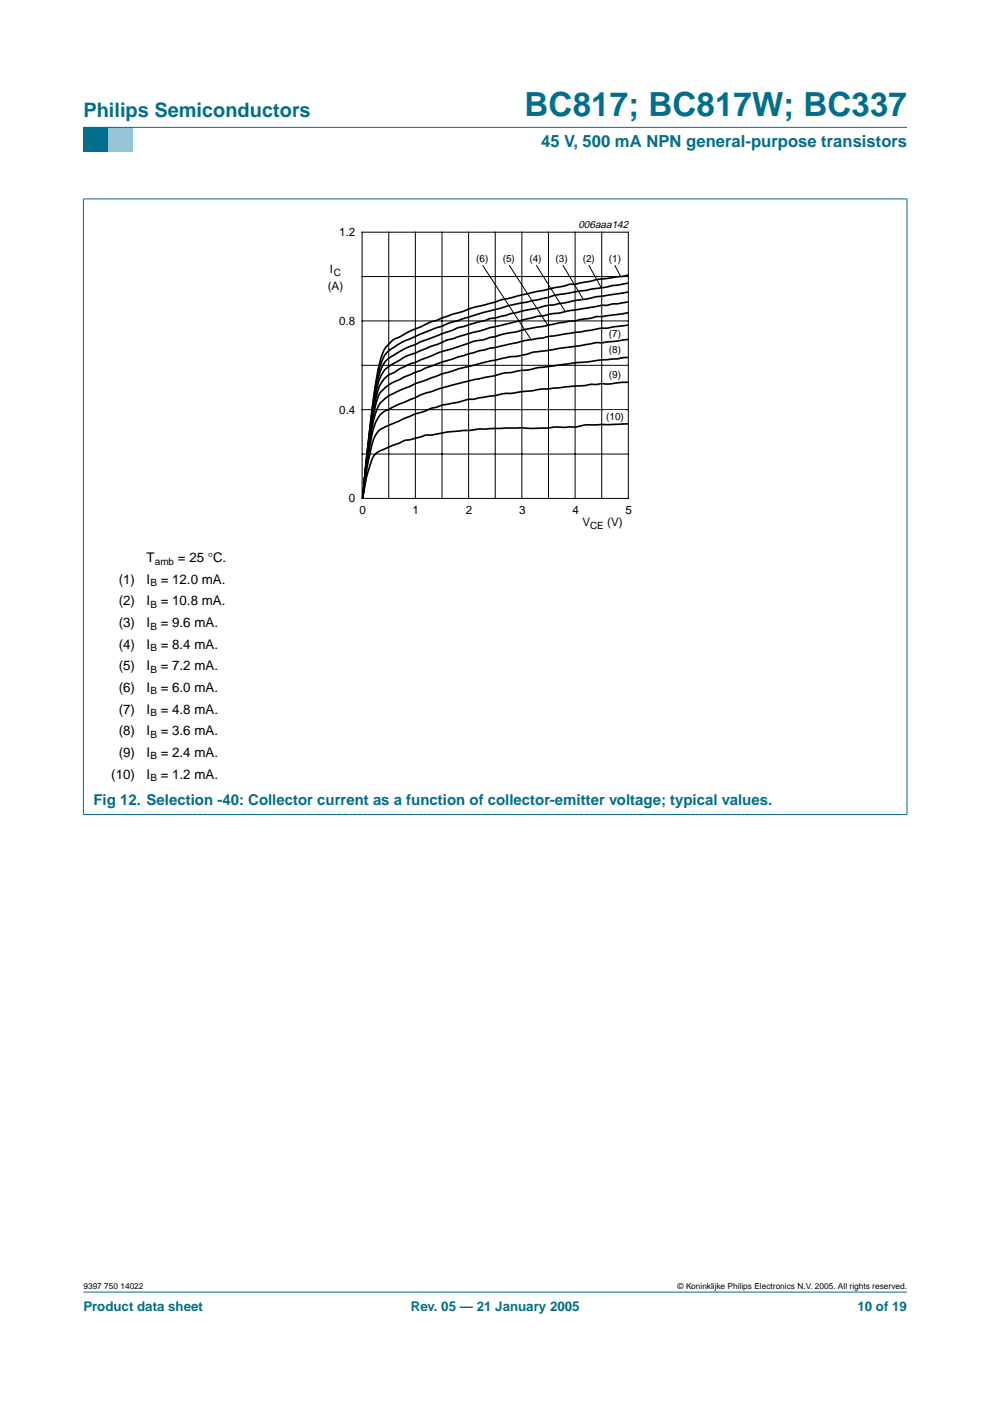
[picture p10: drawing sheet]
<svg xmlns="http://www.w3.org/2000/svg" width="210mm" height="297mm" viewBox="0 0 210 297" stroke-linecap="round" stroke-linejoin="round" font-family="sans-serif">
<path d="M17.7 273.9h174.6z" fill="#006e8c" stroke="#006e8c" stroke-width=".21"/>
<path d="M17.7 27h5.3v5.3h-5.3z" fill-rule="evenodd" fill="#006e8c"/>
<path d="M23 27h5.3v5.3h-5.3z" fill-rule="evenodd" fill="#96c4d6"/>
<g fill="#006e8c" stroke="#006e8c" stroke-width=".21">
<path d="M17.7 27h174.6z"/>
<path d="M17.7 42.2v130.5z"/>
<path d="M192.3 42.2v130.5z"/>
<path d="M17.6 42.2h174.8z"/>
<path d="M17.6 172.7h174.8z"/>
</g>
<g fill="none" stroke="#000" stroke-width=".21">
<path d="M76.8 49.2h56.4v56.5h-56.4zM76.8 58.6h56.4M82.4 49.2v56.5M88.1 49.2v56.5M93.7 49.2v56.5M99.4 49.2v56.5M105 49.2v56.5M110.6 49.2v56.5M116.3 49.2v56.5M121.9 49.2v56.5M127.6 49.2v56.5M76.8 68h56.4"/>
<path d="M76.8 77.5h56.4M76.8 86.9h56.4M76.8 96.3h56.4"/>
</g>
<path d="M64.1 46.4h81.8v66.3h-81.8z" fill="none" stroke="#fff" stroke-width=".21"/>
<g fill="#fff">
<path d="M128.8 69.4h3.1v2.9h-3.1z"/>
<path d="M128.8 72.9h3.1v2.9h-3.1z"/>
<path d="M128.8 78h3.1v2.9h-3.1z"/>
<path d="M128.3 86.9h4.2v2.9h-4.2z"/>
</g>
<path d="M133.2 58.3l-1.1 .3-5.7 .7-4.5 1h-1.2l-1 .3-9.1 1.9-4.5 1.1-1.9 .7a41.5 41.5 0 0 0-7.1 2l-5.6 1.9-2 1a24.6 24.6 0 0 0-5.1 2.4 6.6 6.6 0 0 0-3.9 5.2l-.8 3.9-.8 6.1-2 18.7M133.2 75.8l-11.3 1.1-7.6 1-2.2 .5-5.4 .7-1.7 .5-4.5 .9-6.8 1.7-4 1.3-5.6 2.4a10.4 10.4 0 0 0-3.7 2.3 12.5 12.5 0 0 0-1.8 5.5l-.8 4.4-.9 7.5M133.2 72l-5.1 .6a23.8 23.8 0 0 0-5.6 .8l-9.6 1.3a18.5 18.5 0 0 1-5.1 1l-10.4 2.5-4 1.2-5.3 1.9-1.5 .7a14.2 14.2 0 0 0-5.9 3.3 17.2 17.2 0 0 0-2.1 7.3l-1.7 12.9M133.2 68.9l-4.5 .7h-1.4l-4.2 .8-6.8 .9-1.1 .4-4 .5-7.3 1.6-10.2 3-3.4 1.2-5.1 2.2a11.1 11.1 0 0 0-4.3 2.8 11.8 11.8 0 0 0-1.8 5.3l-1.3 9-.9 8.3M133.2 66.3l-5.3 .8h-1.5l-4.5 .9-3.4 .5-11.2 2.2-4.3 1.2a21.3 21.3 0 0 0-5.9 1.6 65.6 65.6 0 0 0-9.3 3.4 28 28 0 0 0-6.2 3.3l-.2 .2a15 15 0 0 0-2.3 6.9l-1.4 10.3-.8 7.9M133.2 64l-3.4 .5-1.1 .2-1.4 .1-6.5 1.1-2.3 .5-1.7 .1-1.6 .5h-1.2l-10.1 2.5-6.2 1.7-2.9 .9-5.9 2.4a25.7 25.7 0 0 0-7.5 4.1 18.3 18.3 0 0 0-2.2 7.6l-1.4 10.5-.9 8.9M133.2 61.9l-6.8 1-9 1.8-1.4 .1-7.6 1.7-3.4 .9-1.1 .2-6.8 1.9-8.5 3.3a22.6 22.6 0 0 0-6.9 3.8 16.2 16.2 0 0 0-2.2 7.2l-1.7 12.8-.9 9M133.2 60l-11.8 2a28.8 28.8 0 0 0-6 1.2l-7.6 1.6-5.6 1.5-6.8 2.1-5.7 2.2a30.4 30.4 0 0 0-6.9 3.5 6.8 6.8 0 0 0-2.5 4.6l-1.4 8.1-2 18.8M133.2 89.9l-8.7 .2a28.1 28.1 0 0 1-7.1 .5l-1.4 .2h-3.1l-2.5-.1-8.8 .2-7 .7a14.4 14.4 0 0 1-4.4 .7l-3 .9-1.4 .2-1.4 .6a15 15 0 0 0-4.9 2.4 16.1 16.1 0 0 0-1.7 4.4l-.9 4.8M133.2 81.1h-1.7l-2.2 .3-4 .1-1.7 .3-9 .7-5.9 .9h-1.7l-6 1.1a14.6 14.6 0 0 0-4.2 .8l-3.1 .6-2.2 .7-1.8 .7-1.6 .4-3.1 1.4a18.6 18.6 0 0 0-4.7 2.2 8.2 8.2 0 0 0-1.7 4.2l-.8 3.5-.9 6.5" fill="none" stroke="#000" stroke-width=".35"/>
<g fill="#fff">
<path d="M128.8 53.4h3.1v2.9h-3.1z"/>
<path d="M123.3 53.4h3v2.9h-3z"/>
<path d="M117.5 53.4h3.1v2.9h-3.1z"/>
<path d="M111.9 53.4h3.2v2.9h-3.2z"/>
<path d="M106.3 53.4h3.1v2.9h-3.1z"/>
</g>
<path d="M108 56.3l8.1 12.6M113.8 56.3l6 9.7M119.4 56.3l4.3 7.2M124.9 56.3l2.6 4.7M130.4 56.3l1.2 2.3" fill="none" stroke="#000" stroke-width=".21"/>
<path d="M100.7 53.4h3.1v2.9h-3.1z" fill="#fff"/>
<path d="M102.4 56.3l10.2 15.7" fill="none" stroke="#000" stroke-width=".21"/>
<text font-size="7.1" fill="#006e8c" x="111.2" y="24.7">BC817; BC817W; BC337</text>
<text font-size="4.2" fill="#006e8c" x="17.7" y="24.9">Philips Semiconductors</text>
<text font-size="3.5" fill="#006e8c" x="114.7" y="31.1">45 V, 500 mA NPN general-purpose transistors</text>
<text font-size="3.2" fill="#006e8c" x="19.8" y="170.6">Fig 12. Selection -40: Collector current as a function of collector-emitter voltage; typical values.</text>
<g font-size="2.8">
<text x="31.1" y="119.2">T</text>
<text x="37.7" y="119.2">= 25 °C.</text>
<text x="25.2" y="123.8">(1)</text>
<text x="31.1" y="123.8">I</text>
<text x="34.1" y="123.8">= 12.0 mA.</text>
<text x="25.2" y="128.4">(2)</text>
<text x="31.1" y="128.4">I</text>
<text x="34.1" y="128.4">= 10.8 mA.</text>
<text x="25.2" y="133">(3)</text>
<text x="25.2" y="137.5">(4)</text>
<text x="31.1" y="133">I</text>
<text x="31.1" y="137.5">I</text>
<text x="34.1" y="133">= 9.6 mA.</text>
<text x="34.1" y="137.5">= 8.4 mA.</text>
<text x="25.2" y="142.1">(5)</text>
<text x="31.1" y="142.1">I</text>
<text x="34.1" y="142.1">= 7.2 mA.</text>
<text x="25.2" y="146.7">(6)</text>
<text x="31.1" y="146.7">I</text>
<text x="34.1" y="146.7">= 6.0 mA.</text>
<text x="25.2" y="151.3">(7)</text>
<text x="25.2" y="155.9">(8)</text>
<text x="31.1" y="151.3">I</text>
<text x="31.1" y="155.9">I</text>
<text x="34.1" y="151.3">= 4.8 mA.</text>
<text x="34.1" y="155.9">= 3.6 mA.</text>
<text x="25.2" y="160.5">(9)</text>
<text x="31.1" y="160.5">I</text>
<text x="34.1" y="160.5">= 2.4 mA.</text>
<text x="23.6" y="165.1">(10)</text>
<text x="31.1" y="165.1">I</text>
<text x="34.1" y="165.1">= 1.2 mA.</text>
</g>
<g font-size="2.8" fill="#006e8c">
<text x="17.7" y="278">Product data sheet</text>
<text x="87.1" y="278">Rev. 05 — 21 January 2005</text>
<text x="181.8" y="278">10 of 19</text>
</g>
<g font-size="2.5">
<text x="71.9" y="50.1">1.2</text>
<text x="70" y="58">I</text>
<text x="69.5" y="61.5">(A)</text>
<text x="71.9" y="68.9">0.8</text>
<text x="71.9" y="87.7">0.4</text>
<text x="74" y="106.5">0</text>
<text x="76.2" y="109.1">0</text>
<text x="87.5" y="109.1">1</text>
<text x="98.8" y="109.1">2</text>
<text x="110.1" y="109.1">3</text>
<text x="121.4" y="109.1">4</text>
<text x="123.5" y="111.6">V</text>
<text x="128.7" y="111.6">(V)</text>
<text x="132.6" y="109.1">5</text>
</g>
<text font-size="2.2" x="122.6" y="48.4">006aaa142</text>
<g font-size="2.1">
<text x="70.8" y="58.5">C</text>
<text x="101" y="55.5">(6)</text>
<text x="106.6" y="55.5">(5)</text>
<text x="112.2" y="55.5">(4)</text>
<text x="117.8" y="55.5">(3)</text>
<text x="123.5" y="55.5">(2)</text>
<text x="129.1" y="55.5">(1)</text>
<text x="129.1" y="71.4">(7)</text>
<text x="129.1" y="74.9">(8)</text>
<text x="129.1" y="80">(9)</text>
<text x="128.5" y="89">(10)</text>
<text x="125.1" y="112.1">CE</text>
<text x="32.8" y="119.7">amb</text>
<text x="31.9" y="124.3">B</text>
<text x="31.9" y="128.9">B</text>
<text x="31.9" y="133.5">B</text>
<text x="31.9" y="138.1">B</text>
<text x="31.9" y="142.6">B</text>
<text x="31.9" y="147.2">B</text>
<text x="31.9" y="151.8">B</text>
<text x="31.9" y="156.4">B</text>
<text x="31.9" y="161">B</text>
<text x="31.9" y="165.6">B</text>
</g>
<g font-size="1.8">
<text x="17.7" y="273.4">9397 750 14022</text>
<text x="143.7" y="273.4">© Koninklijke Philips Electronics N.V. 2005. All rights reserved.</text>
</g>
</svg>
